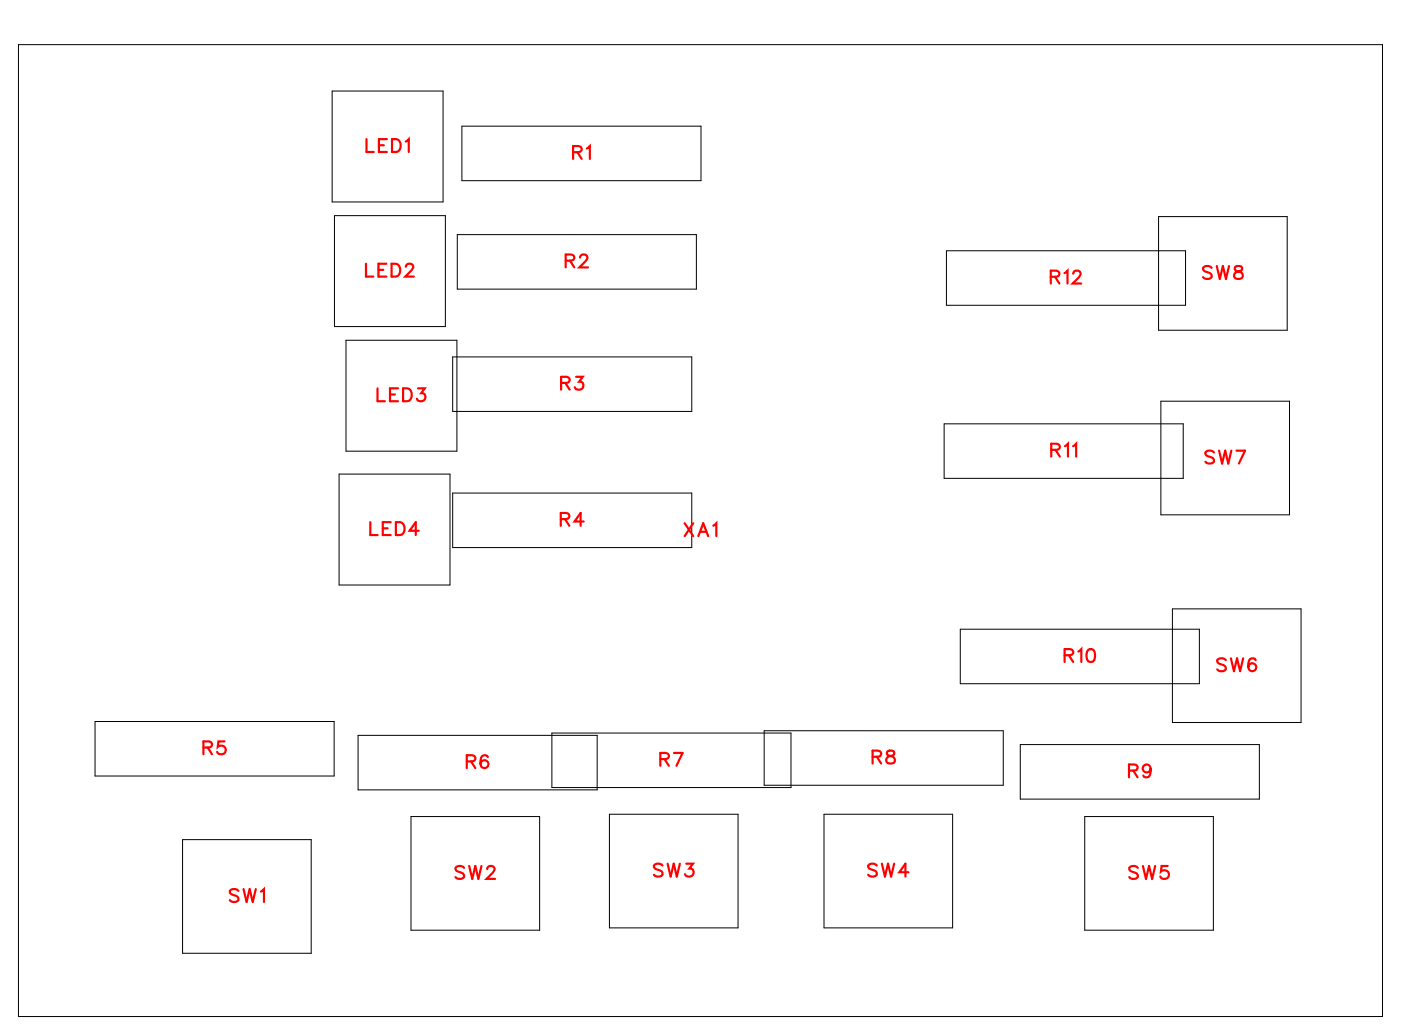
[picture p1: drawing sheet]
<svg xmlns="http://www.w3.org/2000/svg" width="77mm" height="57mm" viewBox="0 0 77 57" stroke-linecap="round" stroke-linejoin="round" font-family="sans-serif">
<g fill="none" stroke="#000" stroke-width=".06">
<path d="M1 2.5h75.1v53.4h-75.1zM18.3 5h6.1v6.1h-6.1zM18.4 11.9h6.1v6.1h-6.1zM19 18.7h6.1v6.1h-6.1zM24.9 19.6h13.2v3h-13.2zM25.2 12.9h13.1v3h-13.1zM25.4 6.9h13.2v3h-13.2zM52.1 13.8h13.2v3h-13.2zM63.8 11.9h7.1v6.3h-7.1zM5.2 39.7h13.2v3h-13.2zM18.7 26.1h6.1v6.1h-6.1zM24.9 27.1h13.2v3h-13.2z"/>
<path d="M52 23.3h13.1v3h-13.1zM52.9 34.6h13.1v3h-13.1zM63.9 22.1h7.1v6.2h-7.1zM64.5 33.5h7.1v6.3h-7.1zM10 46.2h7.1v6.3h-7.1zM19.7 40.5h13.2v3h-13.2zM22.6 44.9h7.1v6.3h-7.1zM30.4 40.3h13.1v3h-13.1zM33.5 44.8h7.1v6.3h-7.1zM42.1 40.2h13.1v3h-13.1zM45.4 44.8h7v6.3h-7zM56.2 41h13.1v3h-13.1z"/>
<path d="M59.7 44.9h7.1v6.3h-7.1z"/>
</g>
<g fill="none" stroke="#f00" stroke-width=".12">
<path d="M20.1 14.5v.7h.4M20.2 7.7v.7h.4M20.8 14.9h.3M20.9 8h.2M21.3 14.5h-.5v.7h.5M21.3 7.7h-.4v.7h.4M21.6 14.5h.2a.38 .38 0 0 1 .2 .4 .38 .38 0 0 1-.2 .3h-.2zM21.6 7.7h.2a.38 .38 0 0 1 .3 .3 .38 .38 0 0 1-.3 .4h-.2zM22.3 7.8l.2-.1v.7M22.3 14.7l.2-.2h.1l.1 .1-.1 .3-.3 .3h.5M31.1 14.3h.4l.1-.2-.2-.1h-.3v.7M31.4 14.3l.2 .4"/>
<path d="M31.5 8.4l.4-.1 .1-.1-.2-.2h-.3v.7M31.8 8.4l.2 .3M31.9 14.2l.2-.2h.1l.1 .1-.1 .3-.3 .3h.5M32.3 8.2l.2-.2v.7M57.8 15.2h.4l.1-.2-.2-.1h-.3v.7M58.1 15.2l.2 .4M58.6 15l.2-.1v.7M59.1 15.1l.1-.2h.1l.2 .1-.1 .3-.4 .3h.5M66.7 14.7l-.2-.1-.3 .1 .1 .2 .4 .2v.2l-.2 .1-.3-.1M67 14.6l.1 .8 .2-.8 .2 .8 .1-.8M68 14.7v.2l.3 .1 .1 .1a.24 .24 0 0 1-.2 .3 .24 .24 0 0 1-.3-.3l.5-.3-.1-.1zM20.4 28.7v.7h.4"/>
<path d="M20.8 21.4v.7h.4M21.1 29.1h.2M21.5 21.7h.2M21.5 28.7h-.4v.7h.4M21.8 28.7h.2a.38 .38 0 0 1 .3 .4 .38 .38 0 0 1-.3 .3h-.2zM21.9 21.4h-.4v.7h.4M22.2 21.4h.2a.38 .38 0 0 1 .3 .3 .38 .38 0 0 1-.3 .4h-.2zM23 21.4h.4l-.2 .2a.24 .24 0 0 1 .2 .4 .25 .25 0 0 1-.5-.1M23 29.2h-.5l.4-.5v.7M30.9 28.6l.4-.1v-.1l-.1-.2h-.3v.7M30.9 21.1l.4-.1 .1-.1-.2-.2h-.3v.7M31.1 28.6l.2 .3"/>
<path d="M31.1 21.1l.3 .3M31.7 20.7h.4l-.2 .3a.24 .24 0 0 1 .2 .4 .25 .25 0 0 1-.5-.1M32.1 28.7h-.5l.4-.5v.7M37.7 28.8l.5 .7M38.2 28.8l-.5 .7M38.4 29.5l.3-.7 .3 .7M38.5 29.3h.4M39.3 28.9l.1-.1v.7M57.9 24.8l.4-.1v-.1l-.1-.2h-.3v.7M58.1 24.8l.2 .3M58.6 36.1l.4-.1 .1-.1-.2-.2h-.3v.7M58.6 24.6l.2-.2v.7"/>
<path d="M58.8 36.1l.3 .3M59.1 24.6l.1-.2v.7M59.4 35.9l.1-.2v.7M59.9 35.8l.1-.1a.37 .37 0 0 1 .3 .4 .37 .37 0 0 1-.3 .3 .45 .45 0 0 1-.1-.6zM66.8 24.9l-.2-.1-.3 .1 .1 .2 .4 .2v.1l-.2 .1-.3-.1M67.1 24.8l.2 .7 .1-.7 .2 .7 .2-.7M67.5 36.3l-.2-.1-.3 .1 .1 .2 .3 .2 .1 .1-.2 .1-.3-.1M67.8 36.2l.1 .7 .2-.7 .2 .7 .1-.7M68.1 24.8h.4l-.3 .7M69.1 36.3a.35 .35 0 0 0-.4 .2 .35 .35 0 0 0 .2 .4 .22 .22 0 0 0 .2-.2 .22 .22 0 0 0-.2-.2 .22 .22 0 0 0-.2 .2M11.2 41.1h.4l.1-.2-.2-.1h-.3v.7M11.4 41.1l.3 .4"/>
<path d="M12.4 40.8h-.4v.3a.25 .25 0 0 1 .4 0 .25 .25 0 0 1-.1 .4 .25 .25 0 0 1-.3-.1M13.1 49l-.1-.1-.4 .1 .1 .2 .4 .2v.1l-.1 .1-.4-.1M13.4 48.9l.2 .7 .1-.7 .2 .7 .2-.7M14.4 49.1l.1-.2v.7M25.5 47.8l-.1-.1-.3 .1v.1l.4 .3v.1l-.1 .1-.3-.1M25.7 41.9h.4l.1-.2-.2-.1h-.3v.7M25.8 47.7l.2 .7 .2-.7 .1 .7 .2-.7M25.9 41.9l.3 .4M26.8 47.8l.1-.1h.2l.1 .1-.1 .2-.3 .4h.5M26.9 41.7l-.1-.1a.35 .35 0 0 0-.4 .3 .35 .35 0 0 0 .3 .4 .22 .22 0 0 0 .2-.2 .22 .22 0 0 0-.2-.3 .22 .22 0 0 0-.3 .2M36.3 41.8l.4-.1 .1-.1-.2-.2h-.3v.7M36.5 47.6l-.2-.1-.3 .1 .1 .2 .4 .2v.1l-.2 .1-.3-.1"/>
<path d="M36.6 41.8l.2 .3M36.7 47.5l.2 .7 .2-.7 .2 .7 .1-.7M37.1 41.4h.5l-.4 .7M37.8 47.5h.3l-.2 .3a.24 .24 0 0 1 .2 .4 .24 .24 0 0 1-.4-.1M48 41.7l.4-.1 .1-.2-.2-.1h-.3v.7M48.3 47.6l-.2-.1-.3 .1 .1 .2 .4 .2v.1l-.2 .1-.3-.1M48.3 41.7l.2 .3M48.5 47.5l.2 .7 .2-.7 .1 .7 .2-.7M48.9 41.3v.2l.3 .2 .1 .1a.24 .24 0 0 1-.3 .2 .24 .24 0 0 1-.2-.2l.4-.3v-.2zM50 48h-.5l.3-.5v.7M62.1 42.4h.4l.1-.2-.2-.1h-.3v.7M62.4 42.4l.2 .4"/>
<path d="M62.6 47.8l-.1-.1-.3 .1v.1l.4 .3v.1l-.1 .1-.3-.1M62.9 47.7l.2 .7 .1-.7 .2 .7 .2-.7M63.3 42.3a.22 .22 0 0 1-.3 .2 .22 .22 0 0 1-.1-.3 .22 .22 0 0 1 .4 0v.1a.34 .34 0 0 1-.2 .5l-.2-.1M64.3 47.7h-.4v.3a.25 .25 0 0 1 .4 0 .25 .25 0 0 1-.1 .3 .25 .25 0 0 1-.3-.1"/>
</g>
<g font-size="1.2" fill="#fff">
<text x="20.1" y="8.7">LED1</text>
<text x="31.5" y="9">R1</text>
<text x="20.1" y="15.5">LED2</text>
<text x="31.1" y="15">R2</text>
<text x="57.8" y="15.9">R12</text>
<text x="66.2" y="15.6">SW8</text>
<text x="20.7" y="22.4">LED3</text>
<text x="30.8" y="21.7">R3</text>
<text x="20.3" y="29.7">LED4</text>
<text x="30.8" y="29.2">R4</text>
<text x="37.6" y="29.8">XA1</text>
<text x="57.8" y="25.4">R11</text>
<text x="66.3" y="25.8">SW7</text>
<text x="11.1" y="41.8">R5</text>
<text x="58.5" y="36.7">R10</text>
<text x="66.9" y="37.2">SW6</text>
<text x="25.6" y="42.6">R6</text>
<text x="36.3" y="42.4">R7</text>
<text x="48" y="42.3">R8</text>
<text x="62.1" y="43.1">R9</text>
<text x="12.6" y="49.9">SW1</text>
<text x="25" y="48.7">SW2</text>
<text x="35.9" y="48.5">SW3</text>
<text x="47.7" y="48.5">SW4</text>
<text x="62.1" y="48.7">SW5</text>
</g>
</svg>
